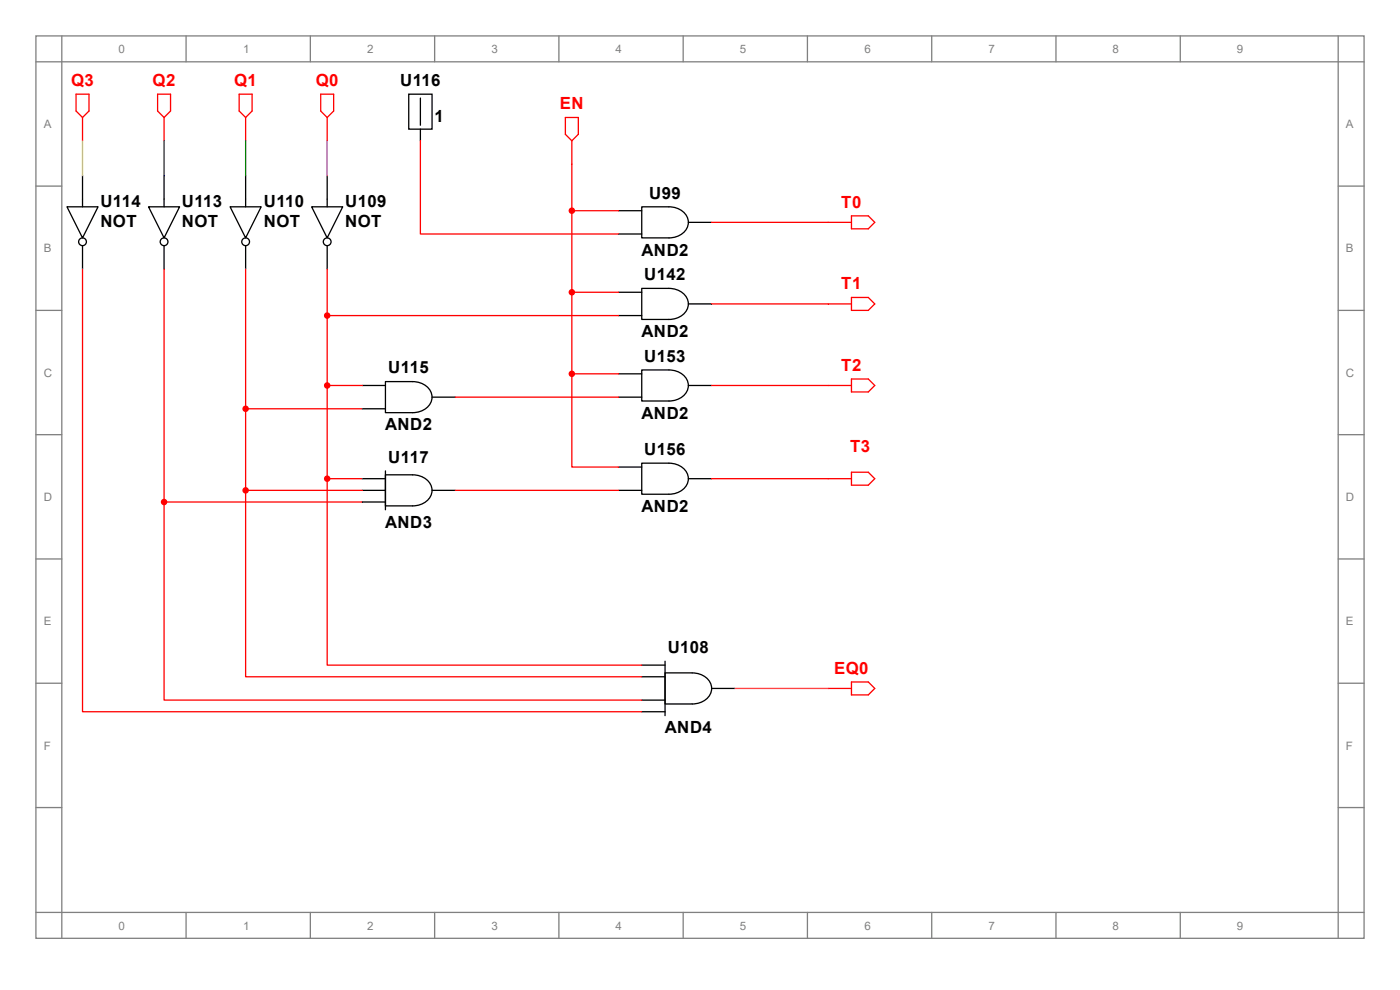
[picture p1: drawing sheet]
<svg xmlns="http://www.w3.org/2000/svg" width="297mm" height="210mm" viewBox="0 0 297 210" stroke-linecap="round" stroke-linejoin="round" font-family="sans-serif">
<g fill="none" stroke="#808080" stroke-width=".27">
<path d="M7.6 7.6h281.8v191.5h-281.8zM7.6 13.1h281.8M13.1 7.6v191.5M39.5 7.6v5.5M65.8 7.6v5.5M92.2 7.6v5.5M118.6 7.6v5.5M144.9 7.6v5.5M171.3 7.6v5.5M197.7 7.6v5.5M224 7.6v5.5M250.4 7.6v5.5"/>
<path d="M283.9 7.6v191.5M7.6 39.5h5.5M283.9 39.5h5.5M7.6 65.8h5.5M283.9 65.8h5.5M7.6 92.2h5.5M283.9 92.2h5.5M7.6 118.6h5.5M283.9 118.6h5.5M7.6 144.9h5.5M283.9 144.9h5.5M7.6 171.3h5.5"/>
<path d="M283.9 171.3h5.5M7.6 193.6h281.8M39.5 193.6v5.5M65.8 193.6v5.5M92.2 193.6v5.5M118.6 193.6v5.5M144.9 193.6v5.5M171.3 193.6v5.5M197.7 193.6v5.5M224 193.6v5.5M250.4 193.6v5.5"/>
</g>
<path d="M68 20h2.8v3.6l-1.4 1.3-1.4-1.3z" fill="none" stroke="#f00" stroke-width=".27"/>
<path d="M50.7 20h2.8v3.6l-1.4 1.3-1.4-1.3zM69.4 24.9v5" fill="none" stroke="#f00" stroke-width=".27"/>
<path d="M33.4 20h2.8v3.6l-1.4 1.3-1.4-1.3zM52.1 24.9v5" fill="none" stroke="#f00" stroke-width=".27"/>
<path d="M16.1 20h2.8v3.6l-1.4 1.3-1.4-1.3zM34.8 24.9v5" fill="none" stroke="#f00" stroke-width=".27"/>
<path d="M17.5 24.9v5M180.6 45.8h3.6l1.4 1.4-1.4 1.3h-3.6z" fill="none" stroke="#f00" stroke-width=".27"/>
<path d="M175.7 47.2h4.9M180.6 63.1h3.6l1.4 1.4-1.4 1.3h-3.6z" fill="none" stroke="#f00" stroke-width=".27"/>
<path d="M175.7 64.5h4.9M180.6 80.4h3.6l1.4 1.4-1.4 1.3h-3.6z" fill="none" stroke="#f00" stroke-width=".27"/>
<path d="M175.7 81.8h4.9M180.6 100.2h3.6l1.4 1.3-1.4 1.4h-3.6z" fill="none" stroke="#f00" stroke-width=".27"/>
<path d="M175.7 101.5h4.9M180.6 144.7h3.6l1.4 1.3-1.4 1.4h-3.6z" fill="none" stroke="#f00" stroke-width=".27"/>
<path d="M136.1 141.1h5M136.1 143.6h5M136.1 148.5h5M136.1 151h5M141.1 142.7l5.8 .1a3.8 3.8 0 0 1 4.1 3.2 3.8 3.8 0 0 1-4.1 3.3h-5.8zM141.1 140.3v11.5M151 146h4.9" fill="none" stroke="#000" stroke-width=".27"/>
<path d="M119.9 24.9h2.8v3.6l-1.4 1.4-1.4-1.4zM175.7 146h4.9" fill="none" stroke="#f00" stroke-width=".27"/>
<g fill="none" stroke="#f00" stroke-width=".27">
<path d="M89.2 29.9v19.7h42M121.3 29.9v49.4M17.5 57.1v93.9h118.6M34.8 57.1v49.4M52.1 57.1v46.9M69.4 57.1v44.4M121.3 44.7h9.9M151 47.2h24.7M69.4 66.9h61.8M121.3 79.3v19.8h9.9M121.3 79.3h9.9M121.3 62h9.9"/>
<path d="M151 64.5h24.7M52.1 86.7h24.7M69.4 81.8h7.4M96.6 84.2h34.6M151 81.8h24.7M34.8 106.5v42h101.3M34.8 106.5h42M52.1 104v39.6h84M52.1 104h24.7M69.4 101.5v39.6h66.7M69.4 101.5h7.4M96.6 104h34.6"/>
<path d="M151 101.5h24.7"/>
</g>
<g fill="none" stroke="#000" stroke-width=".27">
<path d="M86.7 20h5v7.4h-5zM17.5 37.3v6.6M34.8 37.3v6.6M52.1 37.3v6.6M69.4 37.3v6.6M89.2 20.8v5.8M89.2 27.4v2.5M14.2 43.9h6.6l-3.3 6.6zM17.5 52.1v5M31.5 43.9h6.6l-3.3 6.6zM34.8 52.1v5M48.8 43.9h6.6l-3.3 6.6z"/>
<path d="M52.1 52.1v5M66.1 43.9h6.6l-3.3 6.6zM69.4 52.1v5M131.2 44.7h4.9M131.2 49.6h4.9M136.1 43.9h5.8a3.8 3.8 0 0 1 4.1 3.3 3.8 3.8 0 0 1-4.1 3.3h-5.8zM146 47.2h5M131.2 62h4.9M131.2 66.9h4.9M131.2 79.3h4.9M136.1 78.5h5.8a3.8 3.8 0 0 1 4.1 3.3 3.8 3.8 0 0 1-4.1 3.3h-5.8zM141.9 61.2h-5.8v6.6h5.8a3.8 3.8 0 0 0 4.1-3.3 3.8 3.8 0 0 0-4.1-3.3"/>
<path d="M146 64.5h5M76.8 81.8h5M76.8 86.7h5M81.8 81h5.7a3.8 3.8 0 0 1 4.2 3.2 3.8 3.8 0 0 1-4.2 3.3h-5.7zM81.8 99.9v8.2M91.7 84.2h4.9M131.2 84.2h4.9M131.2 99.1h4.9M136.1 98.3h5.8a3.8 3.8 0 0 1 4.1 3.3 3.8 3.8 0 0 1-4.1 3.2h-5.8zM146 81.8h5M76.8 101.5h5M76.8 104h5"/>
<path d="M76.8 106.5h5M81.8 100.7h5.7a3.8 3.8 0 0 1 4.2 3.3 3.8 3.8 0 0 1-4.2 3.3h-5.7zM91.7 104h4.9M131.2 104h4.9M146 101.5h5"/>
<circle cx="17.5" cy="51.3" r=".82"/>
<circle cx="34.8" cy="51.3" r=".82"/>
<circle cx="52.1" cy="51.3" r=".82"/>
<circle cx="69.4" cy="51.3" r=".82"/>
</g>
<g fill="#f00" stroke="#f00" stroke-width=".27">
<circle cx="69.4" cy="81.8" r=".55"/>
<circle cx="52.1" cy="86.7" r=".55"/>
<circle cx="69.4" cy="101.6" r=".55"/>
<circle cx="52.1" cy="104" r=".55"/>
<circle cx="34.8" cy="106.5" r=".55"/>
<circle cx="69.4" cy="66.9" r=".55"/>
<circle cx="121.3" cy="79.3" r=".55"/>
<circle cx="121.3" cy="62" r=".55"/>
<circle cx="121.3" cy="44.7" r=".55"/>
</g>
<path d="M155.9 146h19.8" fill="none" stroke="#ff0080" stroke-width=".27"/>
<path d="M69.4 29.9v7.4" fill="none" stroke="#c000c0" stroke-width=".27"/>
<path d="M52.1 29.9v7.4" fill="none" stroke="#008000" stroke-width=".27"/>
<path d="M17.5 29.9v7.4" fill="none" stroke="#c0c000" stroke-width=".27"/>
<path d="M34.8 29.9v7.4" fill="none" stroke="#000080" stroke-width=".27"/>
<g font-size="3.6" fill="#f00">
<text x="15.1" y="18.2">Q3</text>
<text x="32.3" y="18.2">Q2</text>
<text x="49.7" y="18.2">Q1</text>
<text x="67" y="18.2">Q0</text>
<text x="118.8" y="23.2">EN</text>
<text x="178.5" y="44.1">T0</text>
<text x="178.5" y="61.4">T1</text>
<text x="178.5" y="78.7">T2</text>
<text x="180.4" y="96">T3</text>
<text x="177" y="143">EQ0</text>
</g>
<g font-size="3.6">
<text x="84.9" y="18.2">U116</text>
<text x="92.2" y="26">1</text>
<text x="21.3" y="43.8">U114</text>
<text x="38.6" y="43.8">U113</text>
<text x="56" y="43.8">U110</text>
<text x="73.2" y="43.8">U109</text>
<text x="137.7" y="42.2">U99</text>
<text x="21.3" y="48.2">NOT</text>
<text x="38.6" y="48.2">NOT</text>
<text x="56" y="48.2">NOT</text>
<text x="73.2" y="48.2">NOT</text>
<text x="136.1" y="54.2">AND2</text>
<text x="136.7" y="59.4">U142</text>
<text x="136.1" y="71.5">AND2</text>
<text x="136.7" y="76.8">U153</text>
<text x="82.4" y="79.2">U115</text>
<text x="136.1" y="88.9">AND2</text>
<text x="81.7" y="91.3">AND2</text>
<text x="82.4" y="98.2">U117</text>
<text x="136.7" y="96.5">U156</text>
<text x="81.7" y="111.9">AND3</text>
<text x="136.1" y="108.6">AND2</text>
<text x="141.6" y="138.6">U108</text>
<text x="141.1" y="155.6">AND4</text>
</g>
<g font-size="2.5" fill="#808080">
<text x="25.1" y="11.2">0</text>
<text x="51.6" y="11.2">1</text>
<text x="77.9" y="11.2">2</text>
<text x="104.3" y="11.2">3</text>
<text x="130.6" y="11.2">4</text>
<text x="157" y="11.2">5</text>
<text x="183.4" y="11.2">6</text>
<text x="209.7" y="11.2">7</text>
<text x="236.1" y="11.2">8</text>
<text x="262.4" y="11.2">9</text>
<text x="9.3" y="27.2">A</text>
<text x="285.5" y="27.2">A</text>
<text x="9.3" y="53.6">B</text>
<text x="285.5" y="53.6">B</text>
<text x="9.3" y="79.9">C</text>
<text x="285.5" y="79.9">C</text>
<text x="9.3" y="106.3">D</text>
<text x="285.5" y="106.3">D</text>
<text x="9.3" y="132.6">E</text>
<text x="285.5" y="132.6">E</text>
<text x="9.3" y="159">F</text>
<text x="285.5" y="159">F</text>
<text x="25.1" y="197.2">0</text>
<text x="51.6" y="197.2">1</text>
<text x="77.9" y="197.2">2</text>
<text x="104.3" y="197.2">3</text>
<text x="130.6" y="197.2">4</text>
<text x="157" y="197.2">5</text>
<text x="183.4" y="197.2">6</text>
<text x="209.7" y="197.2">7</text>
<text x="236.1" y="197.2">8</text>
<text x="262.4" y="197.2">9</text>
</g>
</svg>
